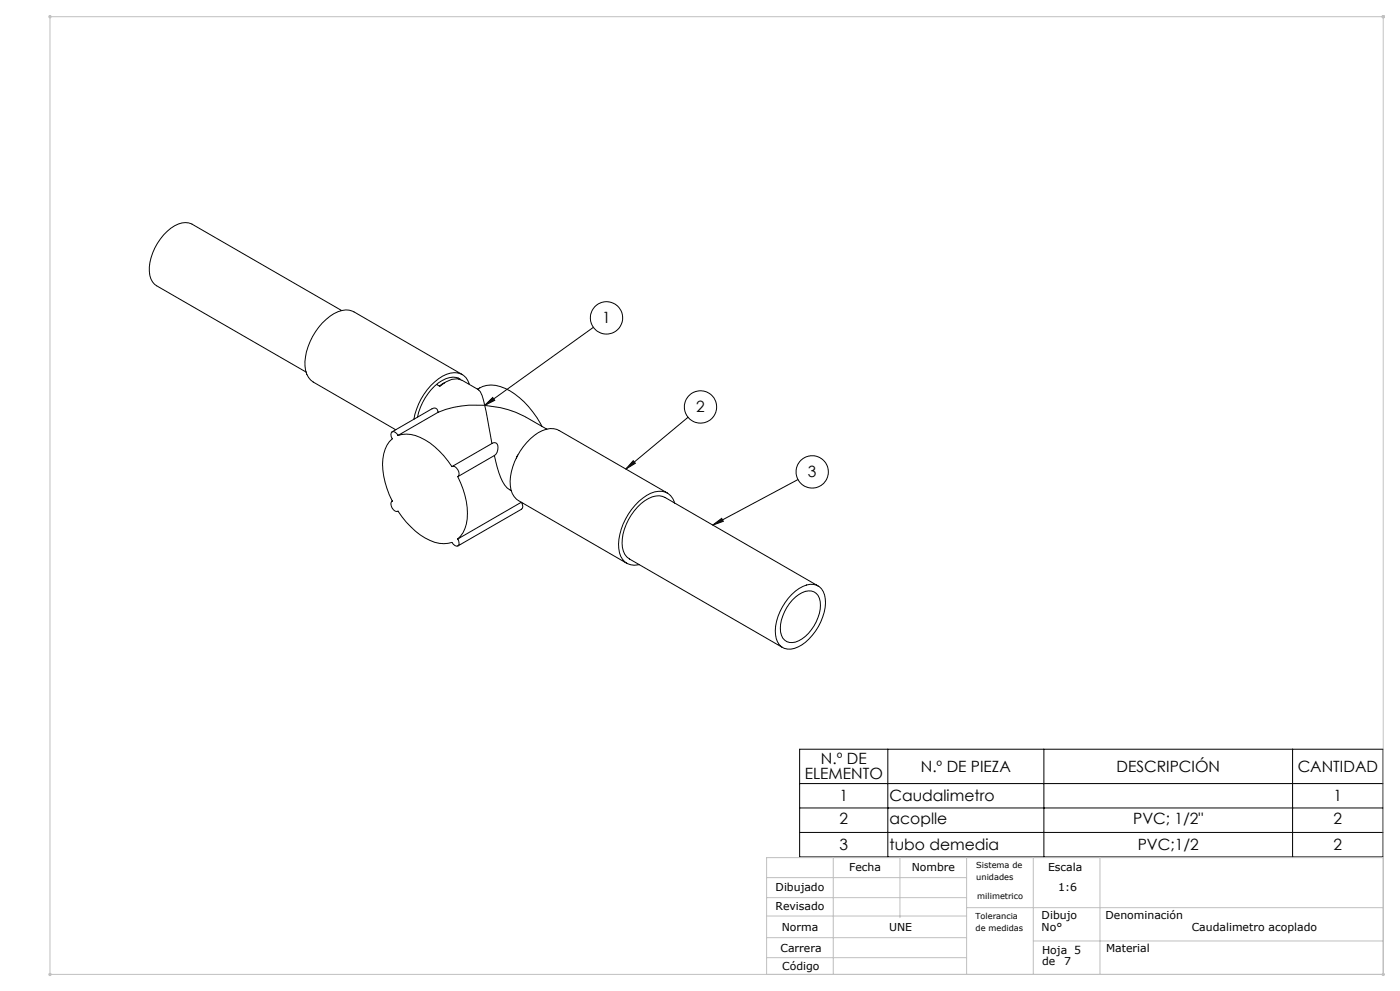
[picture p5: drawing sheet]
<svg xmlns="http://www.w3.org/2000/svg" width="420mm" height="297mm" viewBox="0 0 420 297" stroke-linecap="round" stroke-linejoin="round" font-family="sans-serif">
<g fill="none" stroke="#000" stroke-width=".3">
<path d="M102.5 93.1l-44.9-25.9a5.7 5.7 0 0 0-6.3 1.2 16.1 16.1 0 0 0-6.4 14.1 4.5 4.5 0 0 0 2.1 3.2l44.8 25.8M178 98.1l-32.6 23.4M131 115.2l.9 .6a6 6 0 0 1 6.7-1.8l5 2.8M133.4 114.7l-1.6 1M137.4 113.3l.6 .5M137.8 113.6l.2 .2M138.2 113.7a5 5 0 0 0-5.6 .3 16.9 16.9 0 0 0-7.3 10.9M138.7 112.3l-32.5-18.9a5.9 5.9 0 0 0-6 .6 18.6 18.6 0 0 0-8.7 15.8 5.8 5.8 0 0 0 2.5 4.7l24.7 14.3M140.8 115.2a4.7 4.7 0 0 0-6.9-3 18.3 18.3 0 0 0-9.7 13.4M143.3 116.6a8.7 8.7 0 0 1 9.7 .5 27.1 27.1 0 0 1 9.6 10.7M143.6 116.9a8.4 8.4 0 0 1 1.8 4.6M119.4 130.5a10.4 10.4 0 0 1 9.6 2.2 27.4 27.4 0 0 1 6.6 7.1 1.98 1.98 0 0 1 1.7 3.1 22.1 22.1 0 0 1 2.6 14.1 8 8 0 0 1-2.6 4.5"/>
<path d="M119.4 130.5a1.6 1.6 0 0 0-1.8-1.1 1.56 1.56 0 0 0 .1 2.1 11.6 11.6 0 0 0-2.6 11.2 27.7 27.7 0 0 0 2.6 7.5M129.6 122.5a1.1 1.1 0 0 1 1.3-.1 1.1 1.1 0 0 1 .5 1.2M129.6 122.5l-12 6.9M131.4 123.6l-12 6.9M145.4 121.5l2.2 11.4a1.14 1.14 0 0 1 1.3-.1 1.14 1.14 0 0 1 .5 1.3 2.69 2.69 0 0 1-1.1 2.4 22 22 0 0 0 3.9 9.8l.6 .4M145.4 121.5a29.3 29.3 0 0 1 12.5 3.6l6.1 3.5M145.4 121.5a30 30 0 0 0-14 2.1M145.4 121.5l2.4-2.4 .6 .9zM147.6 132.9l-12 6.9M148.4 136.5l-11 6.3M155.3 136.4l-.4 .9M190 138.1l.6 .7-2.9 1.8z"/>
<path d="M206.4 125.1l-18.7 15.5M117.7 150.2a1.96 1.96 0 0 0-.1 2 1.96 1.96 0 0 0 1.8 1M117.7 150.2h-.1M119.4 153.2a21 21 0 0 0 12.4 9.6l1.3 .1 2.5-.3a1.33 1.33 0 0 0 2.1 .7l-.1-1.1-.3-.7M119.4 153.2h.1M152.8 146.8l.6 .3M156.4 150.5l-19.1 11M156.5 150.6a1.47 1.47 0 0 1 0 2l-19.1 11M200.2 147.8l-32.5-18.8a6.1 6.1 0 0 0-6.2 .7 18.8 18.8 0 0 0-8.4 16 5.6 5.6 0 0 0 2.4 4.3l32.6 18.8M202.4 150.8a4.6 4.6 0 0 0-6-3.4 17.5 17.5 0 0 0-10.5 12.8 8.7 8.7 0 0 0 1.6 8.2 4.9 4.9 0 0 0 4.3 .8M213.8 157.4l2.7-2 .5 .8zM239.4 143.7l-25.6 13.7"/>
<path d="M237.5 178.1a8.5 8.5 0 0 1 6.6-2.9 4.3 4.3 0 0 1 3.5 4.3 16.1 16.1 0 0 1-8.2 14.4 4.3 4.3 0 0 1-6.7-3.7 15.8 15.8 0 0 1 4.8-12.1zM237.7 179.8a6.3 6.3 0 0 1 6.5-2.4 4.7 4.7 0 0 1 1.9 5.2 12.7 12.7 0 0 1-7.5 9.8 3.5 3.5 0 0 1-4.5-4.1 13.5 13.5 0 0 1 3.6-8.5zM245.4 175.6l-45.9-26.5a5.8 5.8 0 0 0-6.1 1 16.3 16.3 0 0 0-6.7 14 4.6 4.6 0 0 0 2.1 3.4l46 26.6M239.9 224.5h175v32.3h-175zM239.9 234.8h175M266.3 224.5v32.3M313.2 224.5v32.3M387.8 224.5v32.3M239.9 242.1h175M239.9 249.5h175"/>
<circle cx="181.9" cy="95.3" r="4.8"/>
<circle cx="210.2" cy="122" r="4.8"/>
<circle cx="243.7" cy="141.4" r="4.9"/>
</g>
<g fill="none" stroke="#c0c0c0" stroke-width=".3">
<path d="M14.5 5h401M14.6 4.7l.7 .7M15 4.5v288M15.3 4.7l-.7 .7M414.6 4.7l.7 .7M415 4.5v288M415.3 4.7l-.7 .7M250 257v35M270 257v18M290 257v35M310 257v35M330 257v35"/>
<path d="M415 257h-185v35M230 274.5h60M230 263h60M230 269h60M290 272h125M14.5 292h401M14.6 291.7l.7 .7M15.3 291.7l-.7 .7M230 281h60M230 287h60M310 282h105M414.6 291.7l.7 .7"/>
<path d="M415.3 291.7l-.7 .7"/>
</g>
<path d="M145.4 121.5l2.4-2.4 .6 .9zM213.8 157.4l2.7-2 .5 .8zM190 138.1l.6 .7-2.9 1.8z" fill="#000"/>
<g font-size="4.7">
<text x="180.7" y="96.9">1</text>
<text x="208.9" y="123.6">2</text>
<text x="242.4" y="143.1">3</text>
<text x="241.4" y="233.6">ELEMENTO</text>
<text x="246.3" y="229.1">N.º DE</text>
<text x="276.2" y="231.3">N.º DE PIEZA</text>
<text x="334.9" y="231.3">DESCRIPCIÓN</text>
<text x="389.3" y="231.3">CANTIDAD</text>
<text x="251.8" y="240.1">1</text>
<text x="266.9" y="240.1">Caudalimetro</text>
<text x="400.1" y="240.1">1</text>
<text x="251.8" y="247">2</text>
<text x="266.9" y="247">acoplle</text>
<text x="340" y="247">PVC; 1/2&quot;</text>
<text x="400.1" y="247">2</text>
<text x="251.8" y="254.8">3</text>
<text x="266.9" y="254.8">tubo demedia</text>
<text x="341.3" y="254.8">PVC;1/2</text>
<text x="400.1" y="254.8">2</text>
</g>
<g font-size="3.3">
<text x="254.8" y="261.1">Fecha</text>
<text x="273.5" y="261.1">Nombre</text>
<text x="314.4" y="261.1">Escala</text>
<text x="232.7" y="267.1">Dibujado</text>
<text x="317.5" y="267.1">1:6</text>
<text x="232.6" y="272.7">Revisado</text>
<text x="312.5" y="275.4">Dibujo</text>
<text x="331.7" y="275.4">Denominación</text>
<text x="234.5" y="278.9">Norma</text>
<text x="266.7" y="278.9">UNE</text>
<text x="312.5" y="278.9">No°</text>
<text x="357.5" y="278.9">Caudalimetro acoplado</text>
<text x="234.1" y="285.3">Carrera</text>
<text x="312.6" y="285.8">Hoja 5</text>
<text x="331.8" y="285.3">Material</text>
<text x="234.6" y="290.7">Código</text>
<text x="312.6" y="289.3">de</text>
<text x="319.3" y="289.3">7</text>
</g>
<g font-size="2.5">
<text x="292.9" y="260.2">Sistema de</text>
<text x="292.9" y="263.7">unidades</text>
<text x="293.2" y="269.4">milimetrico</text>
<text x="292.7" y="275.5">Tolerancia</text>
<text x="292.7" y="278.9">de medidas</text>
</g>
</svg>
